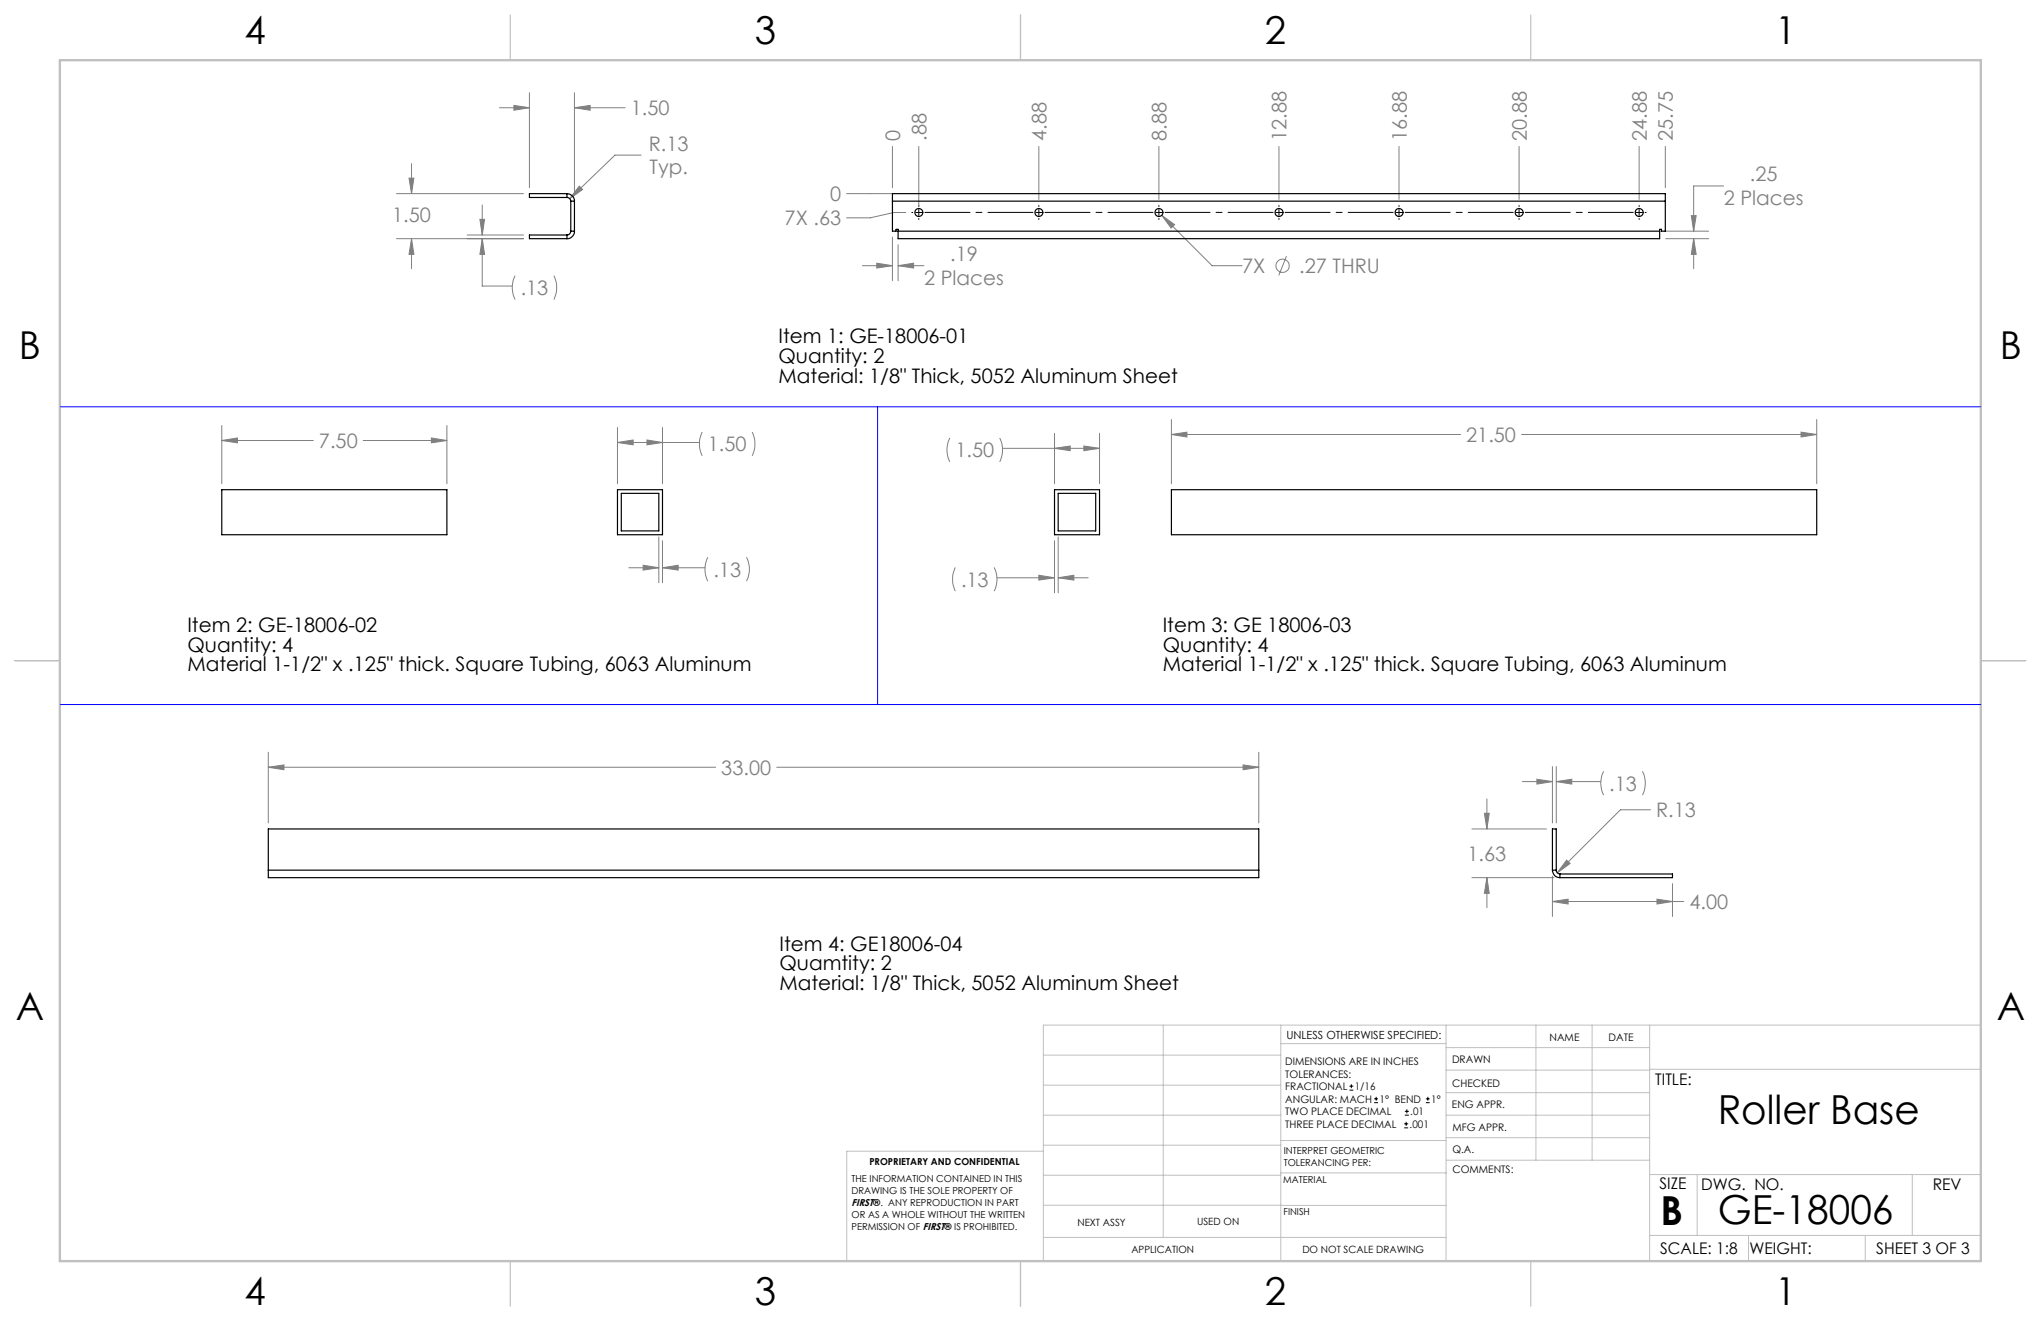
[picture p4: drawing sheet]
<svg xmlns="http://www.w3.org/2000/svg" width="432mm" height="279mm" viewBox="0 0 432 279" stroke-linecap="round" stroke-linejoin="round" font-family="sans-serif">
<g fill="none" stroke="#c0c0c0" stroke-width=".21">
<path d="M246.1 216.8v44.9M271 216.8v49.9M305.9 216.8v49.9M324.9 216.8v28.6M336.8 216.8v28.6M349 216.8v49.9M419.1 216.8h-198.4v49.9M220.7 235.9h50.3M220.7 229.5h50.3M220.7 223.2h50.3M271 220.7h34.9M305.9 231.1h43.1"/>
<path d="M305.9 226.3h43.1M305.9 221.6h43.1M305.9 235.9h43.1M349 226.2h70.1M220.7 254.9l85.2 .1M220.7 248.6h50.3M220.7 242.2h50.3M220.7 243.5h-41.6v23.2M271 248.1h35M271 241.2h35M305.9 240.6h43.1M306 245.4h43"/>
<path d="M349 248.4h70.1M359.1 248.4v12.9M404.6 248.4v12.9M220.7 261.7h85.2M349 261.3h70.1M369.9 261.3v5.4M394.6 261.3v5.4"/>
</g>
<path d="M108 3.2v9.5M215.9 3.2v9.5M323.8 3.2v9.5M3.1 139.7h9.6M419.1 139.7h9.5M108 266.7v9.6M215.9 266.7v9.6M323.8 266.7v9.6" fill="none" stroke="#c0c0c0" stroke-width=".25"/>
<path d="M12.7 12.7h406.4v254h-406.4z" fill="none" stroke="#c0c0c0" stroke-width=".5"/>
<g fill="none" stroke="#808080" stroke-width=".21">
<path d="M112 19.6v20.1M121.5 19.6v21.7M86.5 37.7h1.1l-.5 3.3zM87.1 34.6v6.4M105.7 22.8h6.3M108.7 22.3l3.3 .5-3.3 .5zM121.5 22.8h10.8M121.5 22.8l3.3-.5v1zM122.6 39.4l.7 .7-2.8 1.9zM135.6 32.8h-5.5l-9.6 9.2M188.8 31v8.7M194.4 31v12.7"/>
<path d="M219.8 31v11.2M245.2 31v11.2M270.6 31v11.2M296 31v11.2M321.4 31v11.2M346.8 31v11.2M352.3 31v8.7M364.7 39.3h-6.4v9.6M83.9 41h26.8M83.9 50.5h26.8M87.1 50.5v6.3M87.1 50.5l.5 3.3h-1.1z"/>
<path d="M98.8 49.7h11.9M101.5 46.4h1l-.5 3.3zM102 50.5v10h6.4M102 43.4v6.3M102 50.5l.5 3.3h-1zM109 58.3a5.6 5.6 0 0 0 0 5.1M117.2 58.3a5.9 5.9 0 0 1 0 5.1M179.1 41h9.7M182.5 56.2h6.3M185.5 55.7l3.3 .5-3.3 .5zM188.8 50.2v9.2M190 56.2l3.3-.5v1z"/>
<path d="M190 51.8v7.6M190 56.2h5.5M191.6 44.9h-2.5l-5 1.2h-5M245.8 45.5l10.6 10.7h6.4M245.8 45.5l2.7 2-.7 .7zM272.2 54.2l-1.7 4M352.4 50.5h9.1M352.4 48.9h9.1M357.8 45.6h1l-.5 3.3zM358.3 50.5v6.3M358.3 50.5l.5 3.3h-1zM46.9 90v12.3"/>
<path d="M46.9 93.2h19.4M46.9 93.2l3.3-.6v1.1zM76.8 93.2h17.7M91.3 92.6l3.2 .6-3.2 .5zM94.5 90v12.3M130.6 90.4v11.9M130.6 93.6h17.4M130.6 93.6l3.3-.5v1zM136.9 93.1l3.3 .5-3.3 .5zM140.2 90.4v11.9M148.6 91.4a5.9 5.9 0 0 0 0 5M159.1 91.4a5.9 5.9 0 0 1 0 5"/>
<path d="M200.9 92.6a5.6 5.6 0 0 0 0 5.1M211.5 92.6a5.6 5.6 0 0 1 0 5.1M212.1 94.8h20.5M223.1 91.7v10.6M223.1 94.8l3.3-.5v1zM229.3 94.3l3.3 .5-3.3 .5zM232.6 91.7v10.6M247.8 88.7v13.6M247.8 91.9h61.2M247.8 91.9l3.3-.5v1zM321.9 91.9h62.5M381 91.4l3.4 .5-3.4 .5z"/>
<path d="M384.4 88.7v13.6M136.1 119.6l3.3 .5-3.3 .5zM139.4 113.6v9.7M140.2 114.4v8.9M149.8 117.9a5.6 5.6 0 0 0 0 5M157.9 117.9a5.6 5.6 0 0 1 0 5M223.1 114.4v11M223.9 113.6v11.8M133 120.1h6.4M140.2 120.1h9M140.2 120.1l3.3-.5v1zM202.1 120a5.8 5.8 0 0 0 0 5"/>
<path d="M210.3 120a5.5 5.5 0 0 1 0 5M210.9 122.2h12.2M219.8 121.7l3.3 .5-3.3 .5zM223.9 122.2l3.3-.5v1zM223.9 122.2h6.3M56.8 159.1v15M266.3 159.1v15M56.8 162.3h94.6M56.8 162.3l3.3-.5v1zM164.3 162.3h102M263 161.8l3.3 .5-3.3 .5zM311.4 175.3h15.8"/>
<path d="M314 172h1.1l-.5 3.3zM314.6 169v6.3M322.1 165.3h6.3M325.2 164.8l3.2 .5-3.2 .5zM328.4 162.1v12M329.2 165.3l3.3-.5v1zM329.2 162.1v12M329.2 165.3h9.5M339.3 163.1a5.6 5.6 0 0 0 0 5.1M347.5 163.1a5.6 5.6 0 0 1 0 5.1M349.2 171.3h-6.4l-13.3 13.3M311.4 185.6h17.4"/>
<path d="M314.6 185.6v6.4M314.6 185.6l.5 3.3h-1.1zM328.4 185.3v8.6M328.4 190.7h27.8M328.4 190.7l3.4-.5v1zM331.4 181.9l.8 .7-2.7 2zM350.6 190.2l3.2 .5-3.2 .5zM353.8 186.9v7"/>
<circle cx="271.4" cy="56.2" r="1.41"/>
</g>
<path d="M195.7 44.9h22.8M221.1 44.9h22.8M246.5 44.9h22.8M271.9 44.9h22.8M297.3 44.9h22.8M322.7 44.9h22.8" fill="none" stroke="#000" stroke-width=".21" stroke-dasharray="15.2 1.3 1.3 1.3" stroke-dashoffset="5.7"/>
<g fill="none" stroke="#000" stroke-width=".21">
<path d="M192.9 44.9h.2M193.7 44.9h1.3M194.4 43.5v.2M194.4 44.3v1.3M194.4 46.2v.2M219.1 44.9h1.3M219.8 43.5v.2M219.8 44.3v1.3M219.8 46.2v.2M244.5 44.9h1.3M245.2 43.5v.2M245.2 44.3v1.3"/>
<path d="M245.2 46.2v.2M269.9 44.9h1.3M270.6 43.5v.2M270.6 44.3v1.3M270.6 46.2v.2M295.3 44.9h1.3M296 43.5v.2M296 44.3v1.3M296 46.2v.2M320.7 44.9h1.3M321.4 43.5v.2M321.4 44.3v1.3"/>
<path d="M321.4 46.2v.2M346.1 44.9h1.3M346.8 43.5v.2M346.8 44.3v1.3M346.8 46.2v.2M348.1 44.9h.2"/>
</g>
<path d="M12.8 86h406.3M185.7 86v63M12.8 149h406.3" fill="none" stroke="#00f" stroke-width=".21"/>
<path d="M86.5 37.7h1.1l-.5 3.3zM87.1 50.5l.5 3.3h-1.1zM102 50.5l.5 3.3h-1zM101.5 46.4h1l-.5 3.3zM122.6 39.4l-2.1 2.6 2.8-1.9zM108.7 22.3l3.3 .5-3.3 .5zM121.5 22.8l3.3-.5v1zM185.5 55.7l3.3 .5-3.3 .5zM190 56.2l3.3-.5v1zM357.8 45.6h1l-.5 3.3zM358.3 50.5l.5 3.3h-1zM245.8 45.5l2 2.7 .7-.7zM130.6 93.6l3.3-.5v1zM136.9 93.1l3.3 .5-3.3 .5zM136.1 119.6l3.3 .5-3.3 .5zM140.2 120.1l3.3-.5v1zM46.9 93.2l3.3-.6v1.1zM91.3 92.6l3.2 .6-3.2 .5zM223.1 94.8l3.3-.5v1zM229.3 94.3l3.3 .5-3.3 .5zM223.9 122.2l3.3-.5v1zM219.8 121.7l3.3 .5-3.3 .5zM247.8 91.9l3.3-.5v1zM381 91.4l3.4 .5-3.4 .5zM325.2 164.8l3.2 .5-3.2 .5zM329.2 165.3l3.3-.5v1zM314 172h1.1l-.5 3.3zM314.6 185.6l.5 3.3h-1.1zM350.6 190.2l3.2 .5-3.2 .5zM328.4 190.7l3.4-.5v1zM331.4 181.9l-1.9 2.7 2.7-2zM56.8 162.3l3.3-.5v1zM263 161.8l3.3 .5-3.3 .5z" fill="#808080"/>
<g fill="none" stroke="#000" stroke-width=".25">
<path d="M119.9 41a1.63 1.63 0 0 1 1.6 1.5M119.9 41.8a.85 .85 0 0 1 .9 .7M119.9 41v.8M119.9 49.7v.8M119.9 41h-7.9v.8h7.9M119.9 49.7h-7.9v.8h7.9M120.8 48.9a.85 .85 0 0 1-.9 .8M120.8 42.5h.7M120.8 48.9h.7M120.8 42.5v6.4M121.5 48.9a1.57 1.57 0 0 1-1.6 1.6M121.5 42.5v6.4"/>
<path d="M188.8 42.5v-1.5h163.5v1.5M188.8 42.5h163.5M188.8 42.5v6.4h.8v-.4h.4v.4M190 48.9v1.6h161.1v-1.6M190 48.9h161.1M352.3 42.5v6.4h-.8v-.4h-.4v.4M46.9 103.6h47.6v9.5h-47.6zM130.6 103.6h9.6v9.5h-9.6zM131.4 104.4h8v7.9h-8zM223.1 103.6h9.5v9.5h-9.5zM223.9 104.4h7.9v7.9h-7.9zM247.8 103.6h136.6v9.5h-136.6z"/>
<path d="M56.8 184v1.6h209.5v-1.6M56.8 184v-8.7h209.5v8.7M56.8 184h209.5M328.4 184a1.57 1.57 0 0 0 1.6 1.6M328.4 184v-8.7h.8v8.7M328.4 184h.8M329.2 184a.78 .78 0 0 0 .8 .9M330 184.9h23.8v.7h-23.8M330 184.9v.7"/>
<circle cx="194.4" cy="45" r=".85"/>
<circle cx="219.8" cy="45" r=".85"/>
<circle cx="245.2" cy="45" r=".85"/>
<circle cx="270.6" cy="45" r=".85"/>
<circle cx="296" cy="45" r=".85"/>
<circle cx="321.4" cy="45" r=".85"/>
<circle cx="346.8" cy="45" r=".85"/>
</g>
<g fill="none" stroke="#000" stroke-width=".21">
<path d="M285.5 230.6h.8M285.5 229.7h.8M285.9 229.3v.9M290.7 233.2h.8M290.7 232.4h.8M291.1 232v.8M297.1 238.5h.8M297.1 237.7h.8M297.2 235.9h.9M297.2 235.1h.9M297.5 237.3v.8M297.6 234.6v.9"/>
<path d="M301.7 233.2h.8M301.7 232.4h.8M302.1 232v.8"/>
</g>
<g font-size="8.5">
<text x="363.4" y="237.7">Roller Base</text>
<text x="351.3" y="259">B</text>
<text x="363.4" y="258.9">GE-18006</text>
</g>
<g font-size="8.1">
<text x="51.7" y="9.3">4</text>
<text x="159.7" y="9.3">3</text>
<text x="267.6" y="9.3">2</text>
<text x="375.6" y="9.3">1</text>
<text x="4" y="76">B</text>
<text x="423.1" y="76">B</text>
<text x="3.3" y="215.7">A</text>
<text x="422.4" y="215.7">A</text>
<text x="51.7" y="276">4</text>
<text x="159.7" y="276">3</text>
<text x="267.6" y="276">2</text>
<text x="375.6" y="276">1</text>
</g>
<g font-size="4.2" fill="#808080">
<text x="133.5" y="24.4">1.50</text>
<text x="190.4" y="29.8" transform="rotate(-90 190.4 29.8)">0</text>
<text x="196" y="29.8" transform="rotate(-90 196 29.8)">.88</text>
<text x="221.4" y="29.8" transform="rotate(-90 221.4 29.8)">4.88</text>
<text x="246.8" y="29.8" transform="rotate(-90 246.8 29.8)">8.88</text>
<text x="272.2" y="29.8" transform="rotate(-90 272.2 29.8)">12.88</text>
<text x="297.6" y="29.8" transform="rotate(-90 297.6 29.8)">16.88</text>
<text x="323" y="29.8" transform="rotate(-90 323 29.8)">20.88</text>
<text x="348.4" y="29.8" transform="rotate(-90 348.4 29.8)">24.88</text>
<text x="353.9" y="29.8" transform="rotate(-90 353.9 29.8)">25.75</text>
<text x="137.3" y="31.9">R.13</text>
<text x="137.4" y="36.9">Typ.</text>
<text x="370.2" y="38.4">.25</text>
<text x="83" y="46.9">1.50</text>
<text x="166" y="47.6">7X .63</text>
<text x="175.6" y="42.6">0</text>
<text x="364.7" y="43.4">2 Places</text>
<text x="201" y="55.3">.19</text>
<text x="262.8" y="57.8">7X</text>
<text x="274.9" y="57.7">.27 THRU</text>
<text x="110.2" y="62.4">.13</text>
<text x="195.5" y="60.3">2 Places</text>
<text x="67.5" y="94.7">7.50</text>
<text x="149.8" y="95.5">1.50</text>
<text x="310.2" y="93.5">21.50</text>
<text x="202.1" y="96.7">1.50</text>
<text x="150.9" y="122">.13</text>
<text x="203.3" y="124.1">.13</text>
<text x="152.6" y="163.9">33.00</text>
<text x="340.5" y="167.2">.13</text>
<text x="350.4" y="172.8">R.13</text>
<text x="310.5" y="182">1.63</text>
<text x="357.4" y="192.3">4.00</text>
</g>
<g font-size="4.2">
<text x="164.7" y="72.6">Item 1: GE-18006-01</text>
<text x="164.7" y="76.8">Quantity: 2</text>
<text x="164.7" y="81">Material: 1/8&quot; Thick, 5052 Aluminum Sheet</text>
<text x="39.7" y="133.7">Item 2: GE-18006-02</text>
<text x="39.7" y="137.8">Quantity: 4</text>
<text x="246" y="133.7">Item 3: GE 18006-03</text>
<text x="246" y="137.8">Quantity: 4</text>
<text x="39.7" y="142">Material 1-1/2&quot; x .125&quot; thick. Square Tubing, 6063 Aluminum</text>
<text x="246" y="142">Material 1-1/2&quot; x .125&quot; thick. Square Tubing, 6063 Aluminum</text>
<text x="164.9" y="201.1">Item 4: GE18006-04</text>
<text x="164.9" y="205.3">Quamtity: 2</text>
<text x="164.9" y="209.4">Material: 1/8&quot; Thick, 5052 Aluminum Sheet</text>
</g>
<g font-size="3.4">
<text x="350.2" y="229.5">TITLE:</text>
<text x="351.1" y="251.6">SIZE</text>
<text x="359.9" y="251.6">DWG. NO.</text>
<text x="408.9" y="251.7">REV</text>
<text x="351.2" y="265.2">SCALE: 1:8</text>
<text x="370.1" y="265.3">WEIGHT:</text>
<text x="396.9" y="265.2">SHEET 3 OF 3</text>
</g>
<text font-size="2.4" x="272.2" y="219.7">UNLESS OTHERWISE SPECIFIED:</text>
<g font-size="2.2">
<text x="327.8" y="220.1">NAME</text>
<text x="340.3" y="220.2">DATE</text>
<text x="271.9" y="225.3">DIMENSIONS ARE IN INCHES</text>
<text x="271.9" y="227.9">TOLERANCES:</text>
<text x="307.2" y="224.9">DRAWN</text>
<text x="271.9" y="230.6">FRACTIONAL</text>
<text x="271.9" y="233.2">ANGULAR: MACH</text>
<text x="286.6" y="230.6">1/16</text>
<text x="291.9" y="233.2">1° BEND</text>
<text x="302.8" y="233.2">1°</text>
<text x="307.3" y="229.8">CHECKED</text>
<text x="271.9" y="238.5">THREE PLACE DECIMAL</text>
<text x="271.9" y="235.9">TWO PLACE DECIMAL</text>
<text x="298.2" y="238.5">.001</text>
<text x="298.4" y="235.9">.01</text>
<text x="307.2" y="234.5">ENG APPR.</text>
<text x="307.3" y="239.2">MFG APPR.</text>
<text x="307.3" y="243.9">Q.A.</text>
<text x="307.3" y="248.1">COMMENTS:</text>
</g>
<g font-size="2.1">
<text x="180.2" y="255.1">FIRST®. ANY REPRODUCTION IN PART</text>
<text x="227.9" y="259.2">NEXT ASSY</text>
<text x="253.3" y="259.2">USED ON</text>
<text x="239.3" y="265">APPLICATION</text>
<text x="275.5" y="265.1">DO NOT SCALE DRAWING</text>
</g>
<g font-size="2">
<text x="271.6" y="244.1">INTERPRET GEOMETRIC</text>
<text x="180.2" y="250">THE INFORMATION CONTAINED IN THIS</text>
<text x="183.9" y="246.4">PROPRIETARY AND CONFIDENTIAL</text>
<text x="271.5" y="250.2">MATERIAL</text>
<text x="271.6" y="246.6">TOLERANCING PER:</text>
<text x="180.2" y="257.6">OR AS A WHOLE WITHOUT THE WRITTEN</text>
<text x="180.2" y="252.5">DRAWING IS THE SOLE PROPERTY OF</text>
<text x="271.5" y="257">FINISH</text>
<text x="180.2" y="260.1">PERMISSION OF FIRST® IS PROHIBITED.</text>
</g>
</svg>
